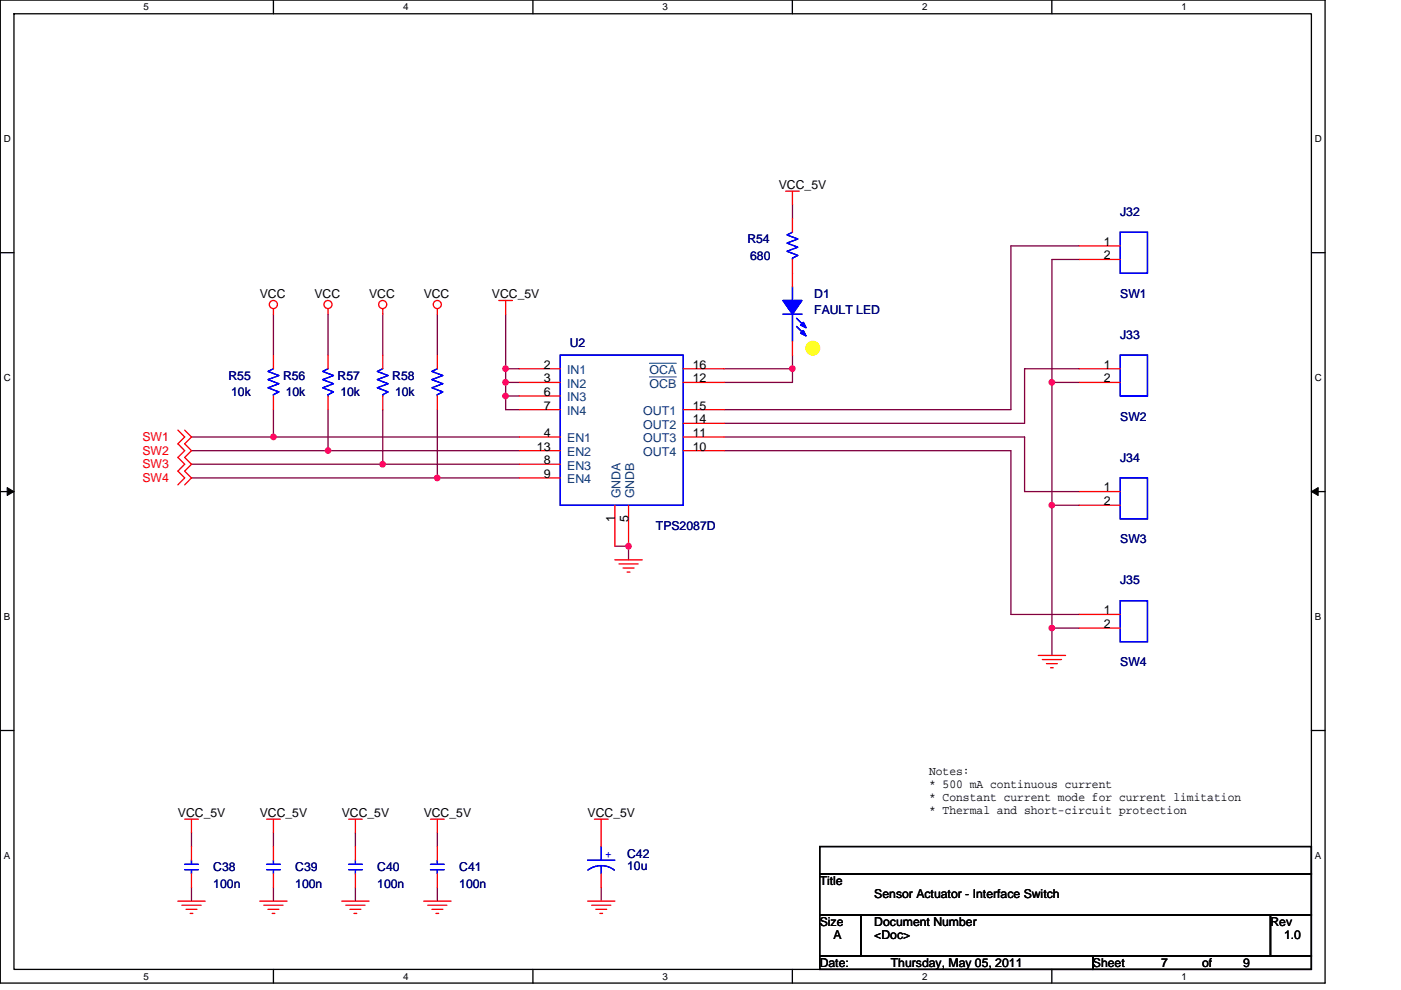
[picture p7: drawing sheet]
<svg xmlns="http://www.w3.org/2000/svg" width="297mm" height="210mm" viewBox="0 0 297 210" stroke-linecap="round" stroke-linejoin="round" font-family="sans-serif">
<path d="M.1 0h280.8v208.5h-280.8zM3 2.9h275v202.7h-275z" fill="none" stroke="#000" stroke-width=".28"/>
<g fill="#fff">
<path d="M30.5 .3h1.1v2.3h-1.1z"/>
<path d="M30.5 205.9h1.1v2.3h-1.1z"/>
</g>
<path d="M58 0v2.9M58 205.6v2.9" fill="none" stroke="#000" stroke-width=".28"/>
<g fill="#fff">
<path d="M85.5 .3h1.1v2.3h-1.1z"/>
<path d="M85.5 205.9h1.1v2.3h-1.1z"/>
</g>
<path d="M113 0v2.9M113 205.6v2.9" fill="none" stroke="#000" stroke-width=".28"/>
<g fill="#fff">
<path d="M140.5 .3h1.1v2.3h-1.1z"/>
<path d="M140.5 205.9h1.1v2.3h-1.1z"/>
</g>
<path d="M168 0v2.9M168 205.6v2.9" fill="none" stroke="#000" stroke-width=".28"/>
<g fill="#fff">
<path d="M195.5 .3h1.2v2.3h-1.2z"/>
<path d="M195.5 205.9h1.2v2.3h-1.2z"/>
</g>
<path d="M223 0v2.9M223 205.6v2.9" fill="none" stroke="#000" stroke-width=".28"/>
<g fill="#fff">
<path d="M250.5 .3h1.2v2.3h-1.2z"/>
<path d="M250.5 205.9h1.2v2.3h-1.2z"/>
<path d="M.8 28.3h1.5v2.3h-1.5z"/>
<path d="M278.8 28.3h1.5v2.3h-1.5z"/>
<path d="M.8 78.9h1.5v2.3h-1.5z"/>
<path d="M278.8 78.9h1.5v2.3h-1.5z"/>
</g>
<path d="M.1 53.6h2.9M278 53.6h2.9" fill="none" stroke="#000" stroke-width=".28"/>
<g fill="#fff">
<path d="M.8 129.6h1.4v2.3h-1.4z"/>
<path d="M278.8 129.6h1.4v2.3h-1.4z"/>
</g>
<path d="M.1 104.3h2.9M278 104.3h2.9" fill="none" stroke="#000" stroke-width=".28"/>
<path d="M1.5 103.4l1.5 .9-1.5 .8zM278 104.3l1.5-.9v1.7z" fill="#000" stroke="#000" stroke-width=".21"/>
<g fill="#fff">
<path d="M.8 180.3h1.4v2.3h-1.4z"/>
<path d="M278.8 180.3h1.4v2.3h-1.4z"/>
</g>
<path d="M.1 154.9h2.9M278 154.9h2.9M173.8 179.6h104.2v5.7h-104.2zM173.8 194h8.7v8.7h-8.7zM173.8 185.3h104.2v8.7h-104.2zM182.5 194h86.9v8.7h-86.9zM269.4 194h8.6v8.7h-8.6zM173.8 202.7h57.9v2.9h-57.9zM231.7 202.7h46.3v2.9h-46.3z" fill="none" stroke="#000" stroke-width=".28"/>
<g fill="none" stroke="#800040" stroke-width=".28">
<path d="M168 43.5v2.9M228.8 52.2h-14.5v34.7h-60.8M228.8 55h-5.8v26.1M58 66.6v8.7M69.6 66.6v8.7M81.1 66.6v8.7M92.7 66.6v8.7M107.2 78.2v2.9M107.2 66.6v11.6h2.9M153.5 78.2h14.5M168 75.3v2.9M168 78.2v2.9h-14.5"/>
<path d="M228.8 78.2h-11.6v11.6h-63.7M40.6 92.7h17.4M40.6 95.6h29M40.6 98.5h40.5M58 92.7h52.1M58 86.9v5.8M69.6 95.6h40.5M69.6 86.9v8.7M81.1 98.5h29M81.1 86.9v11.6M92.7 86.9v14.5M107.2 84v2.9h2.9"/>
<path d="M107.2 81.1v2.9M107.2 81.1h2.9M107.2 84h2.9M153.5 92.7h63.7v11.6h11.6M153.5 95.6h60.8v34.7h14.5M223 81.1v26.1M223 81.1h5.8M40.6 101.4h52.1M92.7 101.4h17.4M130.4 115.8h2.9v2.9M223 107.2v26M223 107.2h5.8"/>
<path d="M223 133.2v5.8M223 133.2h5.8M40.6 176.7v2.9M58 176.7v2.9M75.4 176.7v2.9M92.7 176.7v2.9M40.6 188.2v2.9M58 188.2v2.9M75.4 188.2v2.9M92.7 188.2v2.9M127.5 188.2v2.9"/>
</g>
<g fill="#f0f" stroke="#f0f" stroke-width=".28">
<circle cx="107.2" cy="78.2" r=".57"/>
<circle cx="107.2" cy="84" r=".57"/>
<circle cx="168" cy="78.2" r=".57"/>
<circle cx="223" cy="81.1" r=".57"/>
<circle cx="223" cy="107.1" r=".57"/>
<circle cx="223" cy="133.2" r=".57"/>
<circle cx="107.2" cy="81.1" r=".57"/>
<circle cx="133.2" cy="115.8" r=".57"/>
<circle cx="58" cy="92.7" r=".57"/>
<circle cx="69.6" cy="95.6" r=".57"/>
<circle cx="81.1" cy="98.5" r=".57"/>
<circle cx="92.7" cy="101.4" r=".57"/>
</g>
<g fill="none" stroke="#f00" stroke-width=".28">
<path d="M166.6 40.6h2.9M168 40.6v2.9M168 46.4v2.9M168 55v5.8M228.8 52.2h8.7M228.8 55h8.7M58 75.3v2.9M58 65.5v1.1M69.6 65.5v1.1M69.6 75.3v2.9M81.1 65.5v1.1M81.1 75.3v2.9"/>
<path d="M92.7 65.5v1.1M92.7 75.3v2.9M105.7 63.7h2.9M107.2 63.7v2.9M110.1 78.2h8.7M144.8 78.2h8.7M168 72.4v2.9M228.8 78.2h8.7M37.7 91.2l1.5 1.5-1.5 1.4 1.5 1.5-1.5 1.4 1.5 1.5-1.5 1.4 1.5 1.5-1.5 1.4M39.2 91.2l1.4 1.5-1.4 1.4 1.4 1.5-1.4 1.4 1.4 1.5-1.4 1.4 1.4 1.5-1.4 1.4M58 84v2.9M69.6 84v2.9"/>
<path d="M81.1 84v2.9M92.7 84v2.9M110.1 81.1h8.7M110.1 92.7h8.7M110.1 84h8.7M110.1 86.9h8.7M110.1 98.5h8.7M110.1 95.6h8.7M144.8 81.1h8.7M144.8 92.7h8.7M144.8 86.9h8.7M144.8 95.6h8.7"/>
<path d="M144.8 89.8h8.7M228.8 81.1h8.7M110.1 101.4h8.7M130.4 107.2v8.6M130.4 118.7h5.8M131.2 119.6h4.1M133.3 107.2v8.6M228.8 104.3h8.7M228.8 107.2h8.7M132.1 120.5h2.3M133 121.3h.6M220.1 139h5.8"/>
<path d="M221 139.9h4.1M228.8 130.3h8.7M228.8 133.2h8.7M221.9 140.8h2.3M222.7 141.6h.6M39.2 173.8h2.9M40.6 173.8v2.9M40.6 179.6v2.9M56.5 173.8h2.9M58 173.8v2.9M58 179.6v2.9M73.9 173.8h2.9"/>
<path d="M75.4 173.8v2.9M75.4 179.6v2.9M91.3 173.8h2.9M92.7 173.8v2.9M92.7 179.6v2.9M126 173.8h2.9M127.5 173.8v5.8M37.7 191.1h5.8M38.6 192h4M39.5 192.9h2.3M40.3 193.7h.6M40.6 185.3v2.9"/>
<path d="M55.1 191.1h5.8M55.9 192h4.1M56.8 192.9h2.3M57.7 193.7h.6M58 185.3v2.9M72.5 191.1h5.7M73.3 192h4.1M74.2 192.9h2.3M75.1 193.7h.5M75.4 185.3v2.9M89.8 191.1h5.8M90.7 192h4.1"/>
<path d="M91.6 192.9h2.3M92.4 193.7h.6M92.7 185.3v2.9M124.6 191.1h5.8M125.5 192h4M126.3 192.9h2.3M127.2 193.7h.6M127.5 185.3v2.9"/>
<circle cx="58" cy="64.6" r=".86"/>
<circle cx="69.5" cy="64.6" r=".86"/>
<circle cx="81.1" cy="64.6" r=".86"/>
<circle cx="92.7" cy="64.6" r=".86"/>
</g>
<circle cx="172.3" cy="73.8" r="1.44" fill="#ff0" stroke="#ff0" stroke-width=".28"/>
<g fill="none" stroke="#00f" stroke-width=".28">
<path d="M168 49.3l-1.1 .5 2.3 .9-2.3 .9 2.3 .8-2.3 .9 2.3 .9-1.2 .6v.2M237.5 49.3h5.8v8.6h-5.8zM58 78.2l-1.2 .6 2.3 .9-2.3 .8 2.3 .9-2.3 .9 2.3 .8-1.1 .6v.3M69.6 78.2l-1.2 .6 2.3 .9-2.3 .8 2.3 .9-2.3 .9 2.3 .8-1.1 .6v.3M81.1 78.2l-1.1 .6 2.3 .9-2.3 .8 2.3 .9-2.3 .9 2.3 .8-1.2 .6v.3M92.7 78.2l-1.1 .6 2.3 .9-2.3 .8 2.3 .9-2.3 .9 2.3 .8-1.2 .6v.3M118.8 75.3h26v31.9h-26zM166 66.6h4M168 60.8v2.9M168 66.6v5.8M168.9 67.5l1.7 1.7M168.9 69.2l1.7 1.8"/>
<path d="M237.5 75.3h5.8v8.7h-5.8zM237.5 101.4h5.8v8.7h-5.8zM237.5 127.4h5.8v8.7h-5.8zM127.5 179.6v2.9M39.2 184.5h2.9M39.2 183.3h2.9M40.6 182.5v.8M40.6 184.5v.8M56.5 184.5h2.9M56.5 183.3h2.9M58 182.5v.8M58 184.5v.8"/>
<path d="M73.9 184.5h2.9M73.9 183.3h2.9M75.4 182.5v.8M75.4 184.5v.8M91.3 184.5h2.9M91.3 183.3h2.9M92.7 182.5v.8M92.7 184.5v.8M124.6 182.5h5.8M124.6 184.6l1.4-.8 1.4-.2 1.5 .2 1.4 .8M127.5 183.6v1.7"/>
</g>
<g fill="#00f" stroke="#00f" stroke-width=".28">
<path d="M166 63.7h4l-2 2.9z" fill-rule="evenodd"/>
<path d="M170.3 70.1l.6 1.1-1.1-.5z" fill-rule="evenodd"/>
<path d="M170.3 68.4l.6 1.1-1.1-.6z" fill-rule="evenodd"/>
<path d="M166 63.7h4l-2 2.9z" fill-rule="evenodd"/>
<path d="M170.3 70.1l.6 1.1-1.1-.5z" fill-rule="evenodd"/>
<path d="M170.3 68.4l.6 1.1-1.1-.6z" fill-rule="evenodd"/>
</g>
<path d="M137.7 79.9h5.7M137.7 77h5.7" fill="none" stroke="#004080" stroke-width=".21"/>
<g font-size="2.6">
<text x="165.1" y="40">VCC_5V</text>
<text x="234" y="52.1">1</text>
<text x="234" y="55">2</text>
<text x="55.1" y="63.2">VCC</text>
<text x="66.7" y="63.2">VCC</text>
<text x="78.2" y="63.2">VCC</text>
<text x="89.8" y="63.2">VCC</text>
<text x="104.3" y="63.2">VCC_5V</text>
<text x="115.3" y="78.2">2</text>
<text x="115.3" y="81.1">3</text>
<text x="115.3" y="84">6</text>
<text x="146.9" y="81.1">12</text>
<text x="146.9" y="78.2">16</text>
<text x="234" y="78.2">1</text>
<text x="234" y="81.1">2</text>
<text x="115.3" y="86.9">7</text>
<text x="146.9" y="89.8">14</text>
<text x="146.9" y="86.9">15</text>
<text x="113.8" y="95.6">13</text>
<text x="115.3" y="92.7">4</text>
<text x="146.9" y="95.6">10</text>
<text x="146.9" y="92.7">11</text>
<text x="115.3" y="98.4">8</text>
<text x="115.3" y="101.3">9</text>
<text x="234" y="104.2">1</text>
<text x="234" y="107.1">2</text>
<text x="130.3" y="110.7" transform="rotate(-90 130.3 110.7)">1</text>
<text x="133.2" y="110.7" transform="rotate(-90 133.2 110.7)">5</text>
<text x="234" y="130.3">1</text>
<text x="234" y="133.2">2</text>
<text x="197" y="164.3">Notes:</text>
<text x="197" y="167.1">* 500 mA continuous current</text>
<text x="37.7" y="173.2">VCC_5V</text>
<text x="55.1" y="173.2">VCC_5V</text>
<text x="72.5" y="173.2">VCC_5V</text>
<text x="89.8" y="173.2">VCC_5V</text>
<text x="124.6" y="173.2">VCC_5V</text>
<text x="197" y="169.9">* Constant current mode for current limitation</text>
<text x="197" y="172.7">* Thermal and short-circuit protection</text>
<text x="173.8" y="187.7">Title</text>
<text x="185.4" y="190.6">Sensor Actuator - Interface Switch</text>
<text x="173.8" y="196.4">Size</text>
<text x="185.4" y="196.4">Document Number</text>
<text x="269.4" y="196.4">Rev</text>
<text x="176.7" y="199.3">A</text>
<text x="185.4" y="199.3">&lt;Doc&gt;</text>
<text x="272.2" y="199.3">1.0</text>
<text x="173.8" y="205">Date:</text>
<text x="188.9" y="205">Thursday, May 05, 2011</text>
<text x="231.7" y="205">Sheet</text>
<text x="246.2" y="205">7</text>
<text x="254.9" y="205">of</text>
<text x="263.6" y="205">9</text>
</g>
<g font-size="2.6" fill="#000080">
<text x="237.5" y="45.8">J32</text>
<text x="158.5" y="51.6">R54</text>
<text x="159" y="55.1">680</text>
<text x="172.6" y="63.2">D1</text>
<text x="237.5" y="63.2">SW1</text>
<text x="172.6" y="66.6">FAULT LED</text>
<text x="237.5" y="71.8">J33</text>
<text x="120.8" y="73.6">U2</text>
<text x="48.4" y="80.5">R55</text>
<text x="60" y="80.5">R56</text>
<text x="71.6" y="80.5">R57</text>
<text x="83.2" y="80.5">R58</text>
<text x="49" y="84">10k</text>
<text x="60.6" y="84">10k</text>
<text x="72.2" y="84">10k</text>
<text x="83.8" y="84">10k</text>
<text x="237.5" y="89.2">SW2</text>
<text x="237.5" y="97.9">J34</text>
<text x="139.1" y="112.4">TPS2087D</text>
<text x="237.5" y="115.3">SW3</text>
<text x="237.5" y="124">J35</text>
<text x="237.5" y="141.4">SW4</text>
<text x="45.2" y="184.8">C38</text>
<text x="62.6" y="184.8">C39</text>
<text x="80" y="184.8">C40</text>
<text x="97.4" y="184.8">C41</text>
<text x="133" y="181.9">C42</text>
<text x="133" y="184.5">10u</text>
<text x="45.2" y="188.3">100n</text>
<text x="62.6" y="188.3">100n</text>
<text x="80" y="188.3">100n</text>
<text x="97.4" y="188.3">100n</text>
</g>
<g font-size="2.6" fill="#004080">
<text x="120.2" y="79.4">IN1</text>
<text x="120.2" y="82.3">IN2</text>
<text x="137.7" y="82.3">OCB</text>
<text x="137.7" y="79.4">OCA</text>
<text x="120.2" y="85.2">IN3</text>
<text x="120.2" y="88.1">IN4</text>
<text x="136.4" y="88.1">OUT1</text>
<text x="120.2" y="93.9">EN1</text>
<text x="136.4" y="93.9">OUT3</text>
<text x="136.4" y="91">OUT2</text>
<text x="120.2" y="99.6">EN3</text>
<text x="120.2" y="96.8">EN2</text>
<text x="136.4" y="96.8">OUT4</text>
<text x="120.2" y="102.5">EN4</text>
<text x="131.6" y="105.7" transform="rotate(-90 131.6 105.7)">GNDA</text>
<text x="134.5" y="105.7" transform="rotate(-90 134.5 105.7)">GNDB</text>
</g>
<g font-size="2.6" fill="#f00">
<text x="30.2" y="93.6">SW1</text>
<text x="30.2" y="96.5">SW2</text>
<text x="30.2" y="99.4">SW3</text>
<text x="30.2" y="102.3">SW4</text>
</g>
<text font-size="2.6" fill="#00f" x="128.3" y="181.9">+</text>
<g font-size="2.1">
<text x="30.5" y="2.2">5</text>
<text x="85.5" y="2.2">4</text>
<text x="140.5" y="2.2">3</text>
<text x="195.5" y="2.2">2</text>
<text x="250.5" y="2.2">1</text>
<text x=".8" y="30.1">D</text>
<text x="278.8" y="30.1">D</text>
<text x=".8" y="80.8">C</text>
<text x="278.8" y="80.8">C</text>
<text x=".8" y="131.4">B</text>
<text x="278.8" y="131.4">B</text>
<text x=".8" y="182.1">A</text>
<text x="278.8" y="182.1">A</text>
<text x="30.5" y="207.8">5</text>
<text x="85.5" y="207.8">4</text>
<text x="140.5" y="207.8">3</text>
<text x="195.5" y="207.8">2</text>
<text x="250.5" y="207.8">1</text>
</g>
</svg>
